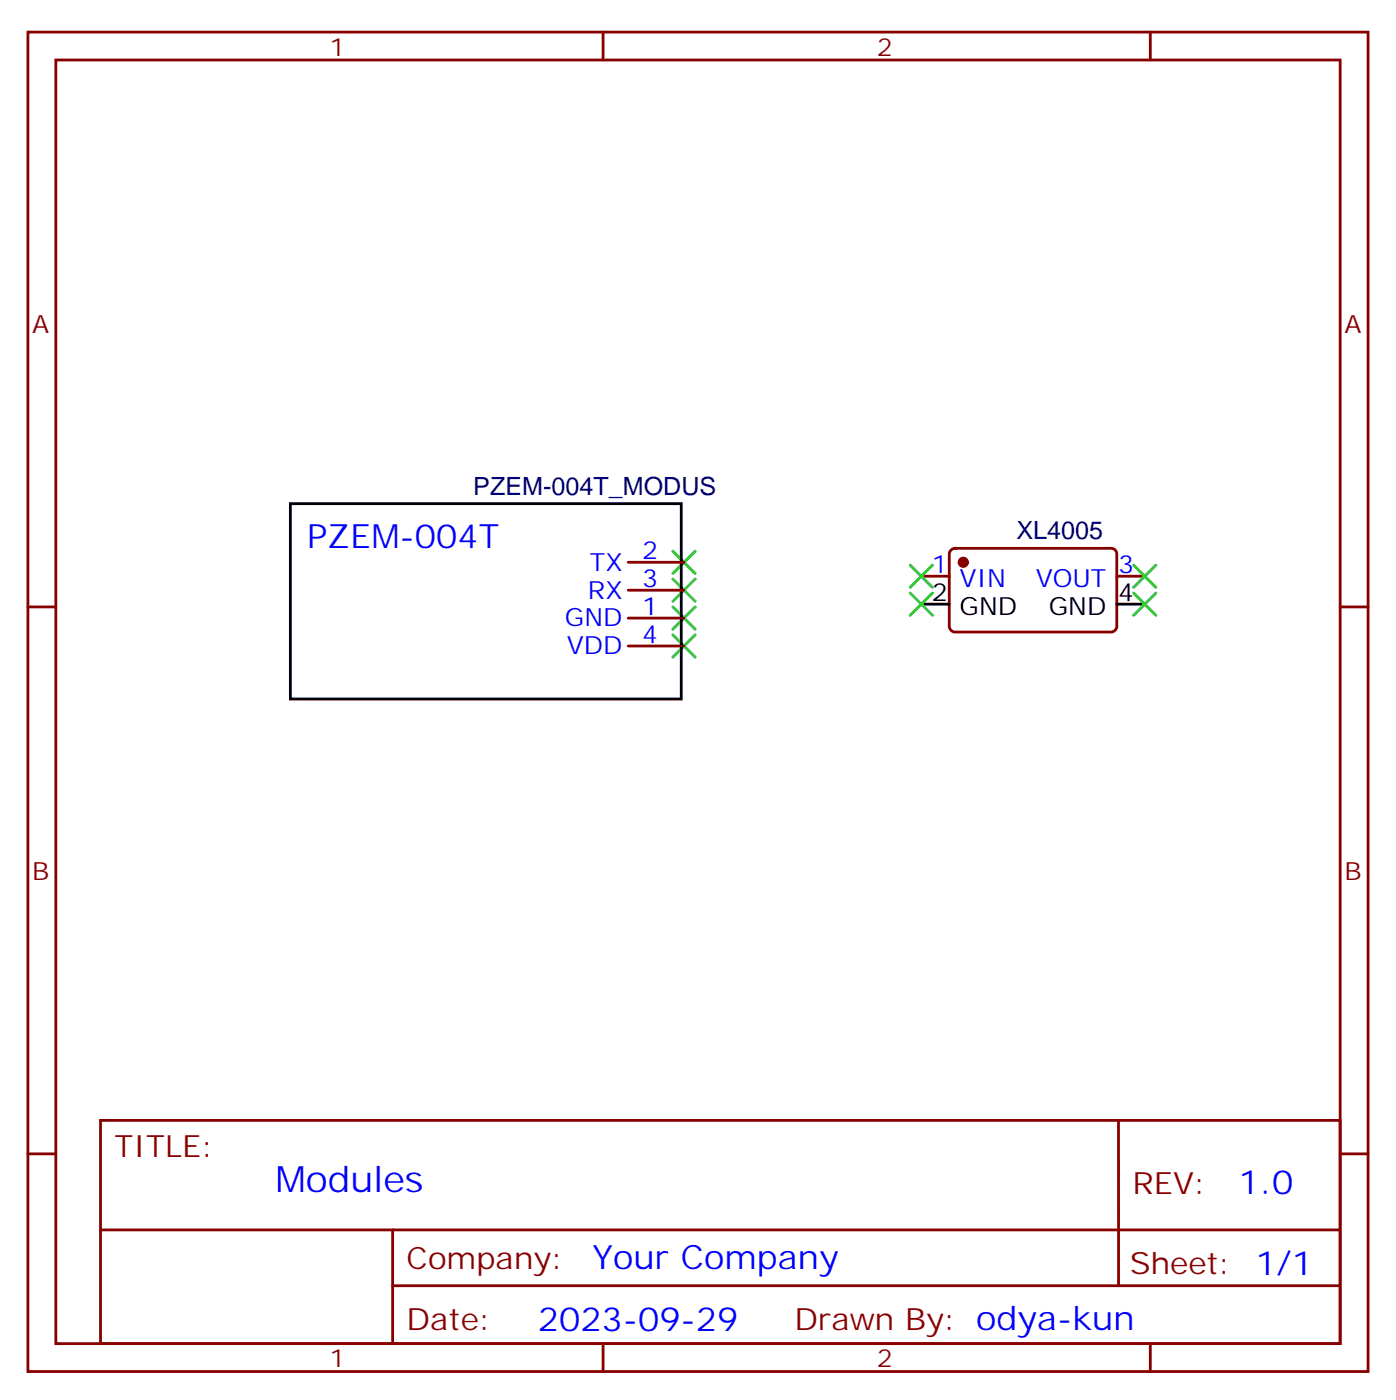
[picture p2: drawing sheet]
<svg xmlns="http://www.w3.org/2000/svg" width="176mm" height="177mm" viewBox="0 0 176 177" stroke-linecap="round" stroke-linejoin="round" font-family="sans-serif">
<g fill="none" stroke="#870000" stroke-width=".35">
<path d="M3.5 4.1h169.4v169.3h-169.4zM7.1 7.6h162.2v162.3h-162.2zM76.2 4.1v3.5M145.3 4.1v3.5M3.5 76.7h3.6M79.4 74.6h7M79.4 71.1h7M79.4 78.1h7M116.4 72.8h3.5M120.2 69.5l.4-.2h19.8a.71 .71 0 0 1 .7 .7v9.2a.76 .76 0 0 1-.7 .7h-19.8a.76 .76 0 0 1-.7-.7v-9.2zM141.1 72.8h3.5M169.3 76.7h3.6"/>
<path d="M79.4 81.7h7M3.5 145.9h3.6M12.7 141.6h156.6v28.3h-156.6zM12.7 155.5h156.5M49.6 155.5v14.1M141.3 141.7v20.8M169.3 145.9h3.6M49.6 162.5h119.6M76.2 169.9v3.5M145.3 169.9v3.5"/>
</g>
<g fill="none" stroke="#3c3" stroke-width=".35">
<path d="M85 76.7l2.8 2.9M85 73.2l2.8 2.8M85 69.7l2.8 2.8M87.8 76.7l-2.8 2.9M87.8 73.2l-2.8 2.8M87.8 69.7l-2.8 2.8M115 71.4l2.8 2.9M115 75l2.8 2.8M117.8 71.4l-2.8 2.9M117.8 75l-2.8 2.8M143.2 71.4l2.8 2.9M143.2 75l2.8 2.8"/>
<path d="M146 71.4l-2.8 2.9M146 75l-2.8 2.8M85 80.3l2.8 2.8M87.8 80.3l-2.8 2.8"/>
</g>
<path d="M36.7 63.7h49.4v24.7h-49.4zM116.4 76.4h3.5M141.1 76.4h3.5" fill="none" stroke="#000" stroke-width=".35"/>
<circle cx="121.7" cy="71.1" r=".53" fill="#870000" stroke="#870000" stroke-width=".35"/>
<text font-size="4.6" fill="#00f" x="34.8" y="150.7">Modules</text>
<g font-size="4.2" fill="#00f">
<text x="38.8" y="69.3">PZEM-004T</text>
<text x="156.5" y="150.9">1.0</text>
<text x="74.9" y="160.5">Your Company</text>
<text x="68" y="168.3">2023-09-29</text>
</g>
<g font-size="3.9" fill="#800">
<text x="14.5" y="146.2">TITLE:</text>
<text x="143.1" y="150.9">REV:</text>
<text x="51.4" y="160.4">Company:</text>
<text x="142.7" y="161">Sheet: 1/1</text>
<text x="51.4" y="168.1">Date:</text>
<text x="100.4" y="168.2">Drawn By: odya-kun</text>
</g>
<g font-size="3.2" fill="#800">
<text x="41.6" y="7.1">1</text>
<text x="110.8" y="7.1">2</text>
<text x="4.1" y="42.2">A</text>
<text x="169.9" y="42.2">A</text>
<text x="4.1" y="111.3">B</text>
<text x="169.9" y="111.3">B</text>
<text x="41.6" y="172.9">1</text>
<text x="110.8" y="172.9">2</text>
</g>
<g font-size="3.2" fill="#000080">
<text x="59.8" y="62.6">PZEM-004T_MODUS</text>
<text x="128.4" y="68.2">XL4005</text>
</g>
<g font-size="3.2" fill="#00f">
<text x="81.1" y="70.7">2</text>
<text x="74.3" y="75.7">RX</text>
<text x="74.5" y="72.1">TX</text>
<text x="81.1" y="74.3">3</text>
<text x="81.1" y="77.8">1</text>
<text x="117.8" y="72.5">1</text>
<text x="121.2" y="74.3">VIN</text>
<text x="130.9" y="74.3">VOUT</text>
<text x="141.3" y="72.5">3</text>
<text x="71.4" y="79.2">GND</text>
<text x="71.6" y="82.7">VDD</text>
<text x="81.1" y="81.3">4</text>
</g>
<g font-size="3.2">
<text x="117.8" y="76">2</text>
<text x="121.2" y="77.8">GND</text>
<text x="132.5" y="77.8">GND</text>
<text x="141.3" y="76">4</text>
</g>
</svg>
